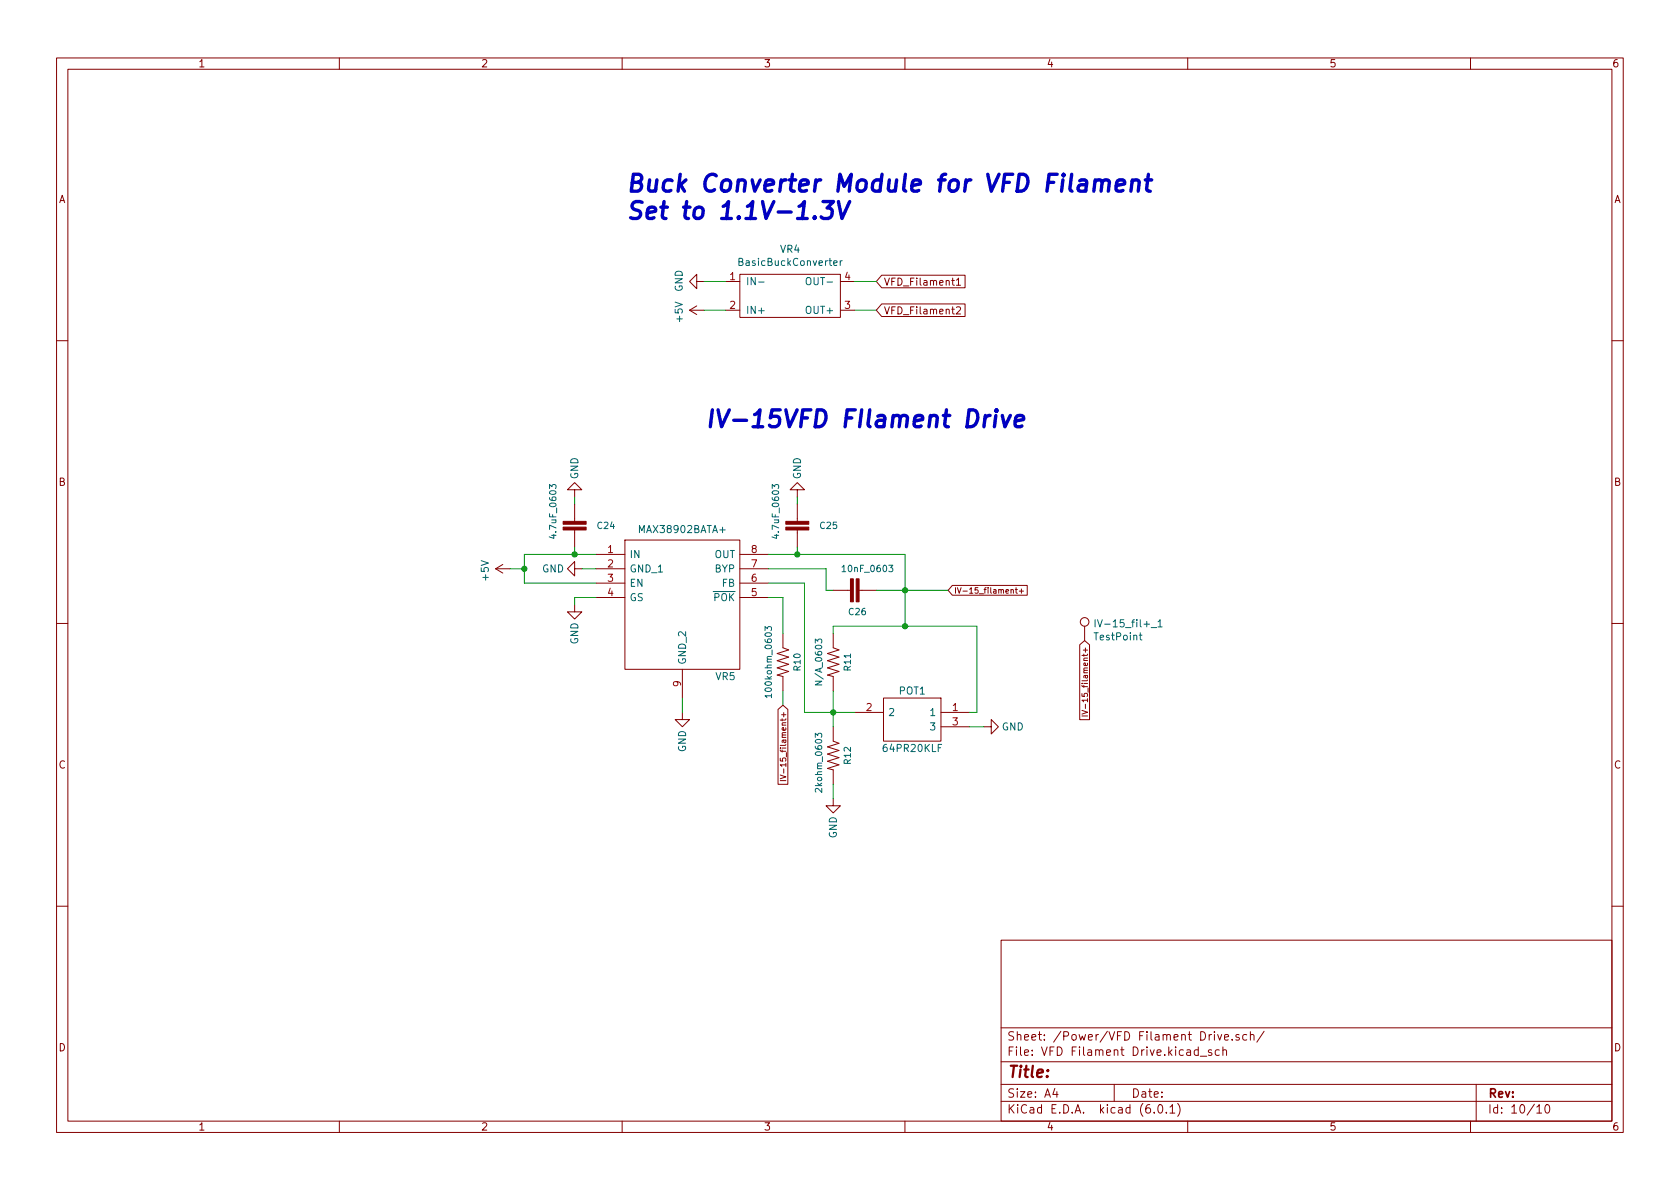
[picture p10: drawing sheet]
<svg xmlns="http://www.w3.org/2000/svg" width="297mm" height="210mm" viewBox="0 0 297 210" stroke-linecap="round" stroke-linejoin="round" font-family="sans-serif">
<g fill="none" stroke="#840000" stroke-width=".18">
<path d="M10 10.2h277v190.1h-277zM12 12.2h273v186.1h-273zM60 10.2v2M110 10.2v2M160 10.2v2M210 10.2v2M260 10.2v2M121.9 54.9h2.6M121.9 54.9l1.3 .7M123.2 49.8v1.2l-1.3-1.2 1.3-1.3v1.3h1.3M123.2 54.1l-1.3 .8M128.3 49.8h2.5"/>
<path d="M128.3 54.9h2.5M130.8 48.5h17.8v7.6h-17.8zM148.6 49.8h2.5M148.6 54.9h2.5M155.9 53.7h14.7v2.3h-14.7l-1-1.1zM155.9 48.7h14.7v2.2h-14.7l-1-1.1zM169.1 54.4l.5-.1 .2 .3-.8 .9h.8M169.1 49.5l.4-.3v1.2M169.1 50.4h.7M10 60.2h2M285 60.2h2M88.9 99.8l-1.3 .8"/>
<path d="M101.6 86.6h-1.3l1.3-1.3 1.3 1.3h-1.3v1.3M101.6 89.1v3.1M101.6 93.7v3.1M105.4 98h5.1M110.5 95.5h20.3v22.9h-20.3zM130.8 98h5.1M141 86.6h-1.3l1.3-1.3 1.2 1.3h-1.2v1.3M141 89.1v3.1M141 93.7v3.1M10 110.2h2M87.6 100.6h2.6M87.6 100.6l1.3 .7"/>
<path d="M101.6 100.6v1.2l-1.3-1.2 1.3-1.3v1.3h1.3M101.6 106.9v1.3h-1.3l1.3 1.3 1.3-1.3h-1.3M105.4 100.6h5.1M105.4 103.1h5.1M105.4 105.7h5.1M120.6 118.4v5M130.8 100.6h5.1M130.8 103.1h5.1M130.8 105.7h5.1M138.4 112v2.5l1 .4-2 .7 2 .6-2 .6 2 .7-2 .6 2 .6-2 .7 1 .2v2.6M147.3 104.4h3.1M147.3 112v2.5l1 .4-2 .7 2 .6-2 .6 2 .7-2 .6 2 .6-2 .7 1 .2v2.6"/>
<path d="M151.9 104.4h3M168.4 103.5h13.2v1.8h-13.2l-.8-.9zM178.8 104.3h.3l.1 .6M179.5 104.2h.4M179.7 103.9v.9l.2 .1M180.2 104.5h.8M180.6 104.2v.7M190.9 114l.9-.7 .8 .7v13.3h-1.7zM191.8 110.7v2.6M285 110.2h2M120.6 126v1.2h-1.2l1.2 1.3 1.3-1.3h-1.3M137.6 125.5l.8-.8 .9 .8v13.2h-1.7z"/>
<path d="M138 137l.9 .4-.9 .3M138 138h.9M138.6 136v.7M147.3 128.5v2.6l1 .3-2 .7 2 .6-2 .6 2 .7-2 .6 2 .6-2 .7 1 .2v2.6M151.1 126h5.1M156.2 123.4h10.2v7.7h-10.2zM166.4 126h5M166.4 128.5h5M174 128.5h1.3v1.3l1.2-1.3-1.2-1.3v1.3M191.3 125.6l1 .3-1 .4M191.3 126.6h1M191.9 124.5v.8"/>
<path d="M147.3 141.2v1.3h-1.3l1.3 1.3 1.3-1.3h-1.3M10 160.2h2M177 166.3h108v32h-108zM285 160.2h2M60 198.3v2M110 198.3v2M160 198.3v2M177 194.8h108M177 191.8h108M177 187.8h108M177 181.8h108M186.5 192.5l-.4 1h1"/>
<path d="M186.9 193v1M197 191.8v3M204.1 196.7v.1M204.9 195.4l.2-.1a.81 .81 0 0 1 .6 .7 .81 .81 0 0 1-.3 .8h-.2a.81 .81 0 0 1-.6-.6 .81 .81 0 0 1 .3-.8zM206.2 196.7v.1M206.9 195.8l.4-.5v1.5M206.9 196.8h.8M208.2 195.1a1.72 1.72 0 0 1 0 2.3M210 198.3v2M211.9 185.7l-.5-.1-.3 .3v.4l.2 .3h.6M211.9 185.1v1.5M212.2 186.8h1.2"/>
<path d="M214.2 185.7l-.3-.1-.3 .2 .1 .3 .5 .1v.4h-.6M215.3 182.9l.3 1 .4-1M215.6 185.7l-.5-.1-.2 .3v.4l.1 .3h.6M216.2 185.8l.2-.2 .4 .1 .1 .9M216.2 185.1v1.5M216.5 183.4l.7-.1-.1-.3-.4-.1-.2 .2 .1 .8h.5M217.9 183.8v.1M219.1 183l-.4-.1-.2 .2 .1 .3 .5 .1v.4h-.6M220.4 183l-.4-.1-.3 .3v.4l.2 .3h.5M221.1 183.1l.2-.2 .3 .1 .1 .9M221.1 182.4v1.5M223.5 182.4l-1.3 1.9"/>
<path d="M260 198.3v2M261 191.8v6.5M271.7 195.8l.5-.5v1.5M271.7 196.8h.9M273.4 195.4l.1-.1a.8 .8 0 0 1 .5 .8 .8 .8 0 0 1-.5 .7 .99 .99 0 0 1-.1-1.4z"/>
<circle cx="191.8" cy="110" r=".76"/>
</g>
<g fill="none" stroke="#006464" stroke-width=".18">
<path d="M134.1 49.9h1M142.6 49.3l.2-.2a.43 .43 0 0 1 .6 .4v.4a.42 .42 0 0 1-.4 .5 .42 .42 0 0 1-.5-.5zM147.4 46.5l.6-.1v-.2l-.4-.1-.2 .2 .1 .6h.5M148.6 46.1v.8M148.9 46.1l-.3 .2M97.2 86.4v-.7l.4 .4 .1-.4h.5l.1 .2-.1 .5M127.3 93.7h.9M136.5 86.4v-.7l.5 .4 .1-.4h.5l.1 .2-.1 .5M157.2 100h.7l-.4 .4 .3 .1v.5l-.2 .1-.4-.1M135.3 111.5v-.7l.4 .4 .1-.3h.5l.1 .1-.1 .5M144.2 113.7v-.7l.4 .4 .1-.3h.5l.1 .1-.1 .5M148.9 100.3l.3-.3v1.1"/>
<path d="M148.9 101.1h.6M193.6 109.6v1.3M194 109.6l.5 1.3 .4-1.3M201.4 112.3h.5M201.6 111.9v1.1l.3 .2M203.5 111h1M204.8 109.9l.3-.3v1.3M204.8 110.9h.7M136.4 123h-1.1l.3 .4M136.4 122.7v.7M144.2 120.5h1.1l-1.1 .6h1.1M144.2 130.4v-.7l.4 .4 .1-.4h.5l.1 .2-.1 .5"/>
</g>
<g fill="#840000" stroke="#840000" stroke-width=".18">
<path d="M99.6 93.2h4v.5h-4z"/>
<path d="M99.6 92.2h4v.5h-4z"/>
<path d="M150.4 102.4h.5v4h-.5z"/>
<path d="M151.4 102.4h.5v4h-.5z"/>
<path d="M138.9 93.2h4.1v.5h-4.1z"/>
<path d="M138.9 92.2h4.1v.5h-4.1z"/>
</g>
<g fill="none" stroke="#0000c2" stroke-width=".6">
<path d="M144 38.4l.2 .1-.2 .1-.1-.1 .1-.1v.2M145.5 35.6h1.9l-1.2 1.2h.5l.4 .3 .1 .3-.1 .7-.2 .3-.5 .2h-.8l-.4-.2M148.2 35.6l.7 3 1.3-3M193.6 32.1a.74 .74 0 0 1 1.3 .1l-.2 1.6M194.9 32.2a.76 .76 0 0 1 1.1-.2l.2 .2-.2 1.6M197.4 32.8l1.4-.3v-.5l-.3-.2h-.6l-.3 .2-.2 .2-.1 1.2 .1 .3 .3 .1h.5l.3-.1M200.2 32.1a.74 .74 0 0 1 1.2 .1l-.2 1.6M200.2 31.8l-.2 2M202.5 31.8h1.1M203 30.8l-.3 2.6 .1 .3 .6 .1M174.2 73.5l-.2 2M175.1 73.5a.88 .88 0 0 0-1 .5"/>
<path d="M176.1 73.5l-.3 2M176.2 72.5l-.2 .1 .2 .2 .1-.2-.1-.1v.3M177.2 73.5l.5 2 .9-2M179.5 74.5l1.5-.3-.1-.6-.3-.1h-.5l-.3 .1-.2 .3-.2 1.1 .1 .3 .3 .2h.6l.3-.2"/>
</g>
<g fill="none" stroke="#009600" stroke-width=".18">
<path d="M124.5 49.8h3.8M124.5 54.9h3.8M151.1 49.8h3.8M151.1 54.9h3.8M101.6 87.9v1.2M101.6 96.8v1.2M105.4 98h-12.7v5.1h12.7M135.9 98h24.1v12.7M141 87.9v1.2M141 96.8v1.2M90.2 100.6h2.5M102.9 100.6h2.5"/>
<path d="M105.4 105.7h-3.8v1.2M135.9 103.1h6.3v22.9h8.9M135.9 105.7h2.5v6.3M135.9 100.6h10.1v3.8h1.3M147.3 112v-1.3h25.4v15.3h-1.3M154.9 104.4h12.7M120.6 123.4v2.6M138.4 122.2v2.5M147.3 122.2v6.3M147.3 138.7v2.5M171.4 128.5h2.6"/>
</g>
<g fill="#009600" stroke="#009600" stroke-width=".18">
<circle cx="92.7" cy="100.6" r=".46"/>
<circle cx="101.6" cy="98" r=".46"/>
<circle cx="141" cy="98" r=".46"/>
<circle cx="160" cy="110.7" r=".46"/>
<circle cx="160" cy="104.4" r=".46"/>
<circle cx="147.3" cy="126" r=".46"/>
</g>
<g font-size="4.2" fill="#0000c2">
<text x="110.5" y="34">Buck Converter Module for VFD Filament</text>
<text x="110.5" y="38.8">Set to 1.1V-1.3V</text>
<text x="124.5" y="75.6">IV-15VFD FIlament Drive</text>
</g>
<text font-size="2.8" fill="#840000" x="178" y="190.6">Title:</text>
<g font-size="2.1" fill="#840000">
<text x="178" y="184">Sheet: /Power/VFD Filament Drive.sch/</text>
<text x="178" y="186.7">File: VFD Filament Drive.kicad_sch</text>
<text x="178" y="196.9">KiCad E.D.A. kicad (6.0.1)</text>
<text x="178" y="194.1">Size: A4</text>
<text x="200" y="194.1">Date:</text>
<text x="263" y="194.1">Rev:</text>
<text x="263" y="196.9">Id: 10/10</text>
</g>
<g font-size="1.8" fill="#840000">
<text x="35" y="11.9">1</text>
<text x="85" y="11.9">2</text>
<text x="135" y="11.9">3</text>
<text x="185" y="11.9">4</text>
<text x="235" y="11.9">5</text>
<text x="285" y="11.9">6</text>
<text x="10.3" y="35.9">A</text>
<text x="285.3" y="35.9">A</text>
<text x="156.2" y="50.5">VFD_Filament1</text>
<text x="156.2" y="55.6">VFD_Filament2</text>
<text x="10.3" y="85.9">B</text>
<text x="285.3" y="85.9">B</text>
<text x="10.3" y="135.9">C</text>
<text x="285.3" y="135.9">C</text>
<text x="10.3" y="185.9">D</text>
<text x="285.3" y="185.9">D</text>
<text x="35" y="199.9">1</text>
<text x="85" y="199.9">2</text>
<text x="135" y="199.9">3</text>
<text x="185" y="199.9">4</text>
<text x="235" y="199.9">5</text>
<text x="285" y="199.9">6</text>
</g>
<g font-size="1.8" fill="#006464">
<text x="131" y="47">BasicBuckConverter</text>
<text x="138" y="44.7">VR4</text>
<text x="120.7" y="51.6" transform="rotate(-90 120.7 51.6)">GND</text>
<text x="131.8" y="50.4">IN-</text>
<text x="143.3" y="50.4">OUT-</text>
<text x="120.7" y="56.8" transform="rotate(-90 120.7 56.8)">+5V</text>
<text x="131.8" y="55.5">IN+</text>
<text x="142.8" y="55.5">OUT+</text>
<text x="102.2" y="84.8" transform="rotate(-90 102.2 84.8)">GND</text>
<text x="141.6" y="84.8" transform="rotate(-90 141.6 84.8)">GND</text>
<text x="113.3" y="94.3">MAX38902BATA+</text>
<text x="95.8" y="101.2">GND</text>
<text x="111.3" y="98.7">IN</text>
<text x="111.3" y="101.2">GND_1</text>
<text x="126.3" y="98.7">OUT</text>
<text x="126.4" y="101.2">BYP</text>
<text x="86.4" y="102.6" transform="rotate(-90 86.4 102.6)">+5V</text>
<text x="111.3" y="103.8">EN</text>
<text x="111.3" y="106.3">GS</text>
<text x="124.8" y="106.3">~{POK}</text>
<text x="127.7" y="103.8">FB</text>
<text x="102.2" y="114" transform="rotate(-90 102.2 114)">GND</text>
<text x="193.6" y="113.2">TestPoint</text>
<text x="194.6" y="110.9">IV-15_fil+_1</text>
<text x="121.3" y="117.6" transform="rotate(-90 121.3 117.6)">GND_2</text>
<text x="126.5" y="120.3">VR5</text>
<text x="159" y="122.8">POT1</text>
<text x="157" y="126.6">2</text>
<text x="164.6" y="126.6">1</text>
<text x="164.6" y="129.2">3</text>
<text x="177.1" y="129.2">GND</text>
<text x="121.3" y="133" transform="rotate(-90 121.3 133)">GND</text>
<text x="156.4" y="133">64PR20KLF</text>
<text x="148" y="148.3" transform="rotate(-90 148 148.3)">GND</text>
</g>
<g font-size="1.8" fill="#a90000">
<text x="129" y="49.5">1</text>
<text x="149.4" y="49.5">4</text>
<text x="129" y="54.6">2</text>
<text x="149.4" y="54.6">3</text>
<text x="107.5" y="97.8">1</text>
<text x="107.5" y="100.3">2</text>
<text x="132.9" y="100.3">7</text>
<text x="132.9" y="97.8">8</text>
<text x="107.5" y="102.9">3</text>
<text x="107.5" y="105.4">4</text>
<text x="132.9" y="105.4">5</text>
<text x="132.9" y="102.9">6</text>
<text x="120.4" y="121.4" transform="rotate(-90 120.4 121.4)">9</text>
<text x="153.2" y="125.7">2</text>
<text x="168.4" y="125.7">1</text>
<text x="168.4" y="128.3">3</text>
</g>
<g font-size="1.6" fill="#006464">
<text x="98.4" y="94.7" transform="rotate(-90 98.4 94.7)">4.7uF_0603</text>
<text x="105.7" y="93.5">C24</text>
<text x="137.7" y="94.7" transform="rotate(-90 137.7 94.7)">4.7uF_0603</text>
<text x="145.1" y="93.5">C25</text>
<text x="149.3" y="101.1">10nF_0603</text>
<text x="150.1" y="108.8">C26</text>
<text x="141.5" y="118.5" transform="rotate(-90 141.5 118.5)">R10</text>
<text x="150.4" y="118.5" transform="rotate(-90 150.4 118.5)">R11</text>
<text x="136.5" y="122.8" transform="rotate(-90 136.5 122.8)">100kohm_0603</text>
<text x="145.4" y="120.7" transform="rotate(-90 145.4 120.7)">N/A_0603</text>
<text x="150.4" y="135.1" transform="rotate(-90 150.4 135.1)">R12</text>
<text x="145.4" y="139.6" transform="rotate(-90 145.4 139.6)">2kohm_0603</text>
</g>
<g font-size="1.4" fill="#840000">
<text x="168.6" y="105">IV-15_filament+</text>
<text x="192.3" y="124.4" transform="rotate(-90 192.3 124.4)">IV-15_filament+</text>
<text x="139" y="135.9" transform="rotate(-90 139 135.9)">IV-15_filament+</text>
</g>
</svg>
